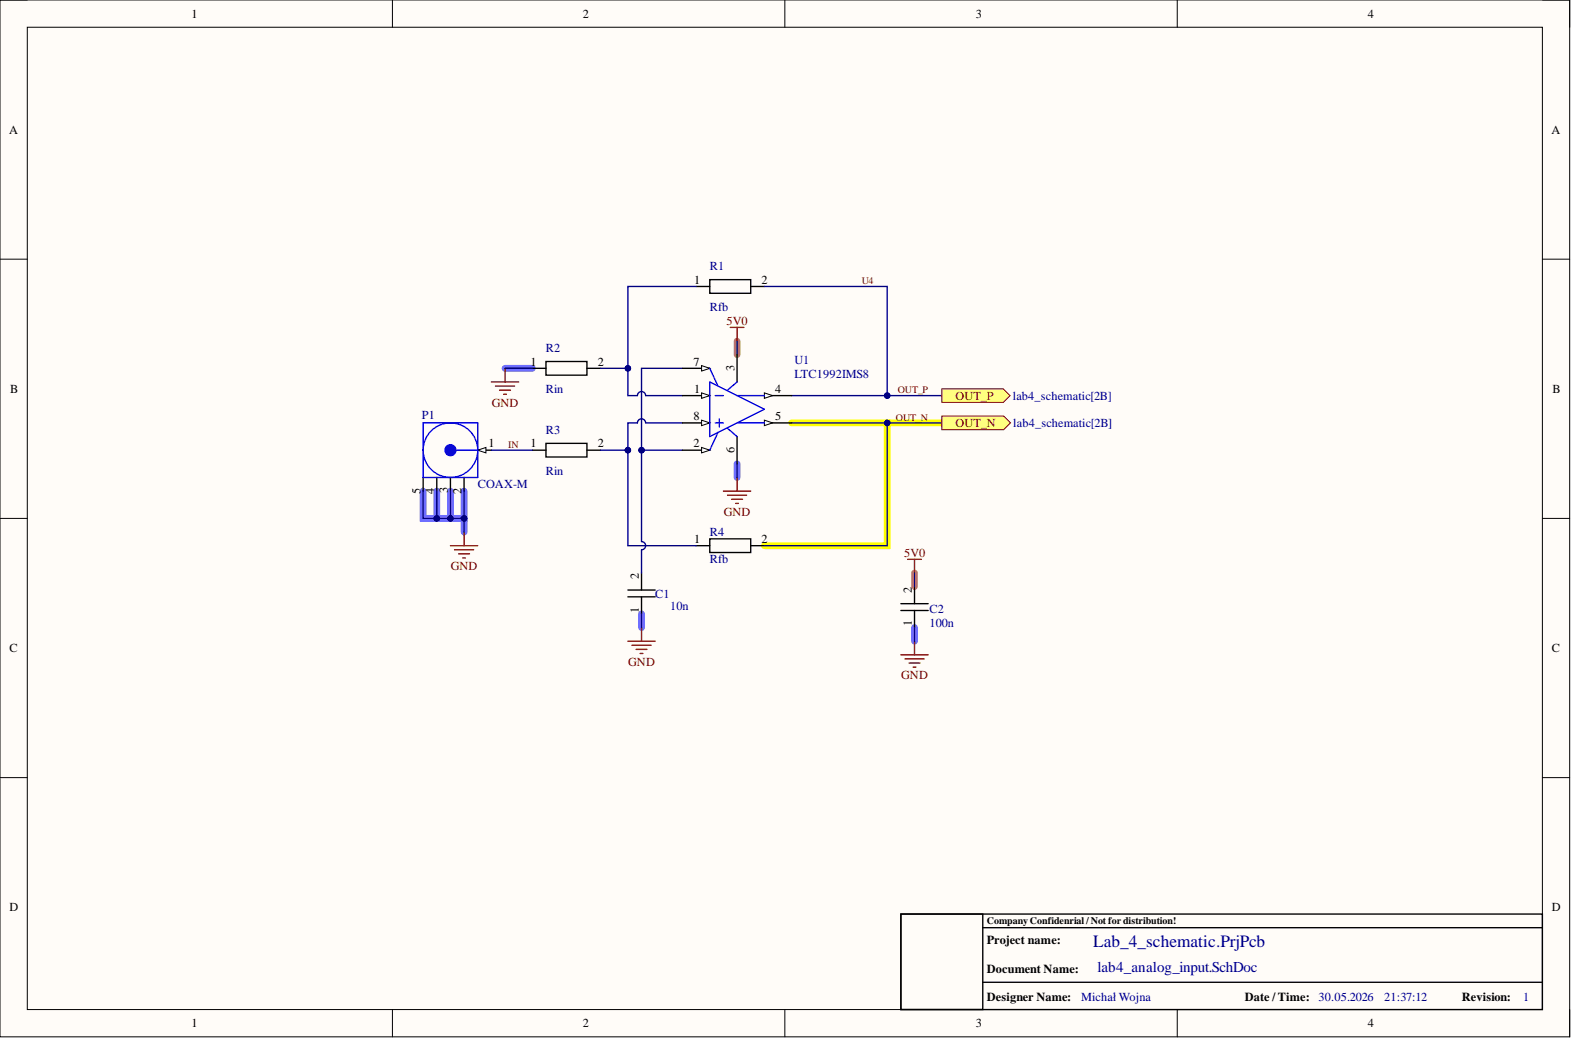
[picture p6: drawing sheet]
<svg xmlns="http://www.w3.org/2000/svg" width="292mm" height="193mm" viewBox="0 0 292 193" stroke-linecap="round" stroke-linejoin="round" font-family="sans-serif">
<path d="M0 0h291.9v192.8h-291.9z" fill-rule="evenodd" fill="#fffcf8"/>
<path d="M0 0h291.9v192.8h-291.9z" fill="none" stroke="#000" stroke-width=".19"/>
<path d="M5.1 5.1h281.7v182.6h-281.7z" fill-rule="evenodd" fill="#fffcf8"/>
<g fill="none" stroke="#000" stroke-width=".19">
<path d="M0 0h5.1M73 0v5.1M145.9 0v5.1M218.9 0v5.1M286.8 0h5.1v5.1M5.1 5.1h281.7v182.6h-281.7zM0 48.2h5.1M286.8 48.2h5.1M0 96.4h5.1M286.8 96.4h5.1M0 144.6h5.1M286.8 144.6h5.1"/>
<path d="M73 187.7v5.1M145.9 187.7v5.1M218.9 187.7v5.1M291.9 187.7v5.1"/>
</g>
<path d="M137 63.4v2.5M170 106.5v2.6" fill="none" stroke="#ff6e6e" stroke-width="1.3"/>
<path d="M93.9 68.5h5.1M78.7 91.3v5.1h7.6v-5.1M81.2 91.3v5.1M83.8 91.3v5.1M86.3 96.4v2.5M137 86.2v2.6M119.3 114.1v2.6M170 116.7v2.5" fill="none" stroke="#6e6eff" stroke-width="1.3"/>
<path d="M147.2 78.6h17.8v22.8h-22.9M165 78.6h10.1" fill="none" stroke="#ff0" stroke-width="1.3"/>
<path d="M167.5 169.9h119.3v17.8h-119.3zM167.5 169.9h15.2v17.8h-15.2zM182.7 172.5h104.1M182.7 182.6h104.1" fill="none" stroke="#000" stroke-width=".25"/>
<g fill="none" stroke="#800000" stroke-width=".25">
<path d="M91.4 71h5M92.1 71.8h3.6M92.9 72.5h2M93.6 73.3h.6M93.9 68.5v2.5M135.8 60.9h2.5M137 60.9v2.5M86.3 98.9v2.5M134.5 91.3h5.1M135.3 92.1h3.5M136 92.8h2.1M136.8 93.6h.5"/>
<path d="M137 88.8v2.5M83.8 101.4h5M84.5 102.2h3.6M85.3 103h2M86 103.7h.5M116.7 119.2h5.1M117.5 120h3.6M119.3 116.7v2.5M118.3 120.7h2M119 121.5h.5"/>
</g>
<path d="M126.9 68.5h-7.6v15.2h7.6M137 63.4v2.5M137 86.2v2.6" fill="none" stroke="#000080" stroke-width=".25"/>
<circle cx="119.3" cy="83.7" r=".51" fill="#000080"/>
<circle cx="119.3" cy="83.7" r=".51" fill="none" stroke="#000080" stroke-width=".19"/>
<path d="M129.4 101.4h2.6M132 100.2h7.6v2.5h-7.6zM139.6 101.4h2.5" fill="none" stroke="#000" stroke-width=".25"/>
<path d="M126.9 78.6h-6.9a.76 .76 0 0 0-.7-.7 .76 .76 0 0 0-.8 .7h-1.8v22.8h12.7" fill="none" stroke="#000080" stroke-width=".25"/>
<circle cx="116.7" cy="83.7" r=".51" fill="#000080"/>
<circle cx="116.7" cy="83.7" r=".51" fill="none" stroke="#000080" stroke-width=".19"/>
<path d="M165 78.6h10.1" fill="none" stroke="#000080" stroke-width=".25"/>
<circle cx="165" cy="78.6" r=".51" fill="#000080"/>
<circle cx="165" cy="78.6" r=".51" fill="none" stroke="#000080" stroke-width=".19"/>
<path d="M147.2 73.5h27.9" fill="none" stroke="#000080" stroke-width=".25"/>
<circle cx="165" cy="73.5" r=".51" fill="#000080"/>
<circle cx="165" cy="73.5" r=".51" fill="none" stroke="#000080" stroke-width=".19"/>
<path d="M129.4 53.3h2.6M132 52h7.6v2.5h-7.6zM139.6 53.3h2.5" fill="none" stroke="#000" stroke-width=".25"/>
<path d="M129.4 53.3h-12.7v20.2h1.8a.76 .76 0 0 1 .8-.7 .76 .76 0 0 1 .7 .7h6.9" fill="none" stroke="#000080" stroke-width=".25"/>
<circle cx="116.7" cy="68.5" r=".51" fill="#000080"/>
<circle cx="116.7" cy="68.5" r=".51" fill="none" stroke="#000080" stroke-width=".19"/>
<path d="M116.7 111h5.1M116.7 109.7h5.1M119.3 106.5v3.2M119.3 111v3.1" fill="none" stroke="#000" stroke-width=".25"/>
<path d="M119.3 83.7v17a.76 .76 0 0 1 .7 .7 .76 .76 0 0 1-.7 .8v4.3" fill="none" stroke="#000080" stroke-width=".25"/>
<circle cx="119.3" cy="83.7" r=".51" fill="#000080"/>
<circle cx="119.3" cy="83.7" r=".51" fill="none" stroke="#000080" stroke-width=".19"/>
<path d="M111.7 68.5h5M119.3 114.1v2.6" fill="none" stroke="#000080" stroke-width=".25"/>
<path d="M99 68.5h2.5M101.5 67.2h7.6v2.5h-7.6zM109.1 68.5h2.6M99 83.7h2.5M101.5 82.4h7.6v2.6h-7.6zM109.1 83.7h2.6" fill="none" stroke="#000" stroke-width=".25"/>
<circle cx="116.7" cy="68.5" r=".51" fill="#000080"/>
<circle cx="116.7" cy="68.5" r=".51" fill="none" stroke="#000080" stroke-width=".19"/>
<path d="M111.7 83.7h5" fill="none" stroke="#000080" stroke-width=".25"/>
<circle cx="116.7" cy="83.7" r=".51" fill="#000080"/>
<circle cx="116.7" cy="83.7" r=".51" fill="none" stroke="#000080" stroke-width=".19"/>
<path d="M93.9 68.5h5.1" fill="none" stroke="#000080" stroke-width=".25"/>
<path d="M78.7 88.8v2.5" fill="none" stroke="#000" stroke-width=".25"/>
<circle cx="83.7" cy="83.7" r="5.1" fill="none" stroke="#00f" stroke-width=".25"/>
<circle cx="83.8" cy="83.7" r="1.02" fill="#00f"/>
<circle cx="83.8" cy="83.7" r="1.02" fill="none" stroke="#00f" stroke-width=".25"/>
<path d="M88.8 83.7h2.6" fill="none" stroke="#000" stroke-width=".25"/>
<path d="M88.8 83.7l1.5-.5v1z" fill="#f8fcff"/>
<path d="M88.8 83.7l1.5-.5v1z" fill="none" stroke="#000" stroke-width=".19"/>
<path d="M81.2 88.8v2.5M83.8 88.8v2.5M86.3 88.8v2.5" fill="none" stroke="#000" stroke-width=".25"/>
<path d="M78.7 78.6h10.1v10.2h-10.1zM84.8 83.7h4" fill="none" stroke="#00f" stroke-width=".25"/>
<path d="M78.7 91.3v5.1h7.6v-5.1" fill="none" stroke="#000080" stroke-width=".25"/>
<circle cx="81.2" cy="96.4" r=".51" fill="#000080"/>
<circle cx="81.2" cy="96.4" r=".51" fill="none" stroke="#000080" stroke-width=".19"/>
<circle cx="83.7" cy="96.4" r=".51" fill="#000080"/>
<circle cx="83.7" cy="96.4" r=".51" fill="none" stroke="#000080" stroke-width=".19"/>
<circle cx="86.3" cy="96.4" r=".51" fill="#000080"/>
<circle cx="86.3" cy="96.4" r=".51" fill="none" stroke="#000080" stroke-width=".19"/>
<path d="M83.8 91.3v5.1" fill="none" stroke="#000080" stroke-width=".25"/>
<circle cx="83.7" cy="96.4" r=".51" fill="#000080"/>
<circle cx="83.7" cy="96.4" r=".51" fill="none" stroke="#000080" stroke-width=".19"/>
<path d="M81.2 91.3v5.1" fill="none" stroke="#000080" stroke-width=".25"/>
<circle cx="81.2" cy="96.4" r=".51" fill="#000080"/>
<circle cx="81.2" cy="96.4" r=".51" fill="none" stroke="#000080" stroke-width=".19"/>
<path d="M86.3 96.4v2.5" fill="none" stroke="#000080" stroke-width=".25"/>
<circle cx="86.3" cy="96.4" r=".51" fill="#000080"/>
<circle cx="86.3" cy="96.4" r=".51" fill="none" stroke="#000080" stroke-width=".19"/>
<path d="M175.1 77.4h11.5l1.3 1.2-1.3 1.3h-11.5z" fill-rule="evenodd" fill="#ffff80"/>
<path d="M175.1 77.4h11.5l1.3 1.2-1.3 1.3h-11.5z" fill="none" stroke="#800000" stroke-width=".19"/>
<path d="M175.1 72.3h11.4l1.3 1.2-1.3 1.3h-11.4z" fill-rule="evenodd" fill="#ffff80"/>
<path d="M175.1 72.3h11.4l1.3 1.2-1.3 1.3h-11.4z" fill="none" stroke="#800000" stroke-width=".19"/>
<path d="M142.1 53.3h22.9v20.2M91.4 83.7h7.6" fill="none" stroke="#000080" stroke-width=".25"/>
<circle cx="165" cy="73.5" r=".51" fill="#000080"/>
<circle cx="165" cy="73.5" r=".51" fill="none" stroke="#000080" stroke-width=".19"/>
<path d="M147.2 78.6h17.8v22.8h-22.9" fill="none" stroke="#000080" stroke-width=".25"/>
<circle cx="165" cy="78.6" r=".51" fill="#000080"/>
<circle cx="165" cy="78.6" r=".51" fill="none" stroke="#000080" stroke-width=".19"/>
<path d="M137 65.9v5.1M142.1 78.6h5.1M167.5 113.5h5.1M167.5 112.2h5.1M170 109.1v3.1M170 113.5v3.2" fill="none" stroke="#000" stroke-width=".25"/>
<path d="M168.8 104h2.5M170 104v2.5M170 119.2v2.5M167.5 121.7h5.1M168.3 122.5h3.5M169 123.3h2.1M169.8 124h.5" fill="none" stroke="#800000" stroke-width=".25"/>
<path d="M170 106.5v2.6M170 116.7v2.5" fill="none" stroke="#000080" stroke-width=".25"/>
<path d="M142.1 78.1l1.5 .5-1.5 .5z" fill="#f8fcff"/>
<path d="M142.1 78.1l1.5 .5-1.5 .5z" fill="none" stroke="#000" stroke-width=".19"/>
<path d="M142.1 73.5h5.1" fill="none" stroke="#000" stroke-width=".25"/>
<path d="M142.1 73l1.5 .5-1.5 .6z" fill="#f8fcff"/>
<path d="M142.1 73l1.5 .5-1.5 .6z" fill="none" stroke="#000" stroke-width=".19"/>
<path d="M126.9 83.7h5.1M137 81.2v5" fill="none" stroke="#000" stroke-width=".25"/>
<path d="M135.3 79.6l1.7 1.6" fill="none" stroke="#00f" stroke-width=".25"/>
<path d="M130.4 83.2l1.6 .5-1.6 .5z" fill="#f8fcff"/>
<path d="M130.4 83.2l1.6 .5-1.6 .5z" fill="none" stroke="#000" stroke-width=".19"/>
<path d="M126.9 68.5h5.1" fill="none" stroke="#000" stroke-width=".25"/>
<path d="M130.4 68l1.6 .5-1.6 .5z" fill="#f8fcff"/>
<path d="M130.4 68l1.6 .5-1.6 .5z" fill="none" stroke="#000" stroke-width=".19"/>
<path d="M126.9 78.6h5.1" fill="none" stroke="#000" stroke-width=".25"/>
<path d="M130.4 78.1l1.6 .5-1.6 .5z" fill="#f8fcff"/>
<path d="M130.4 78.1l1.6 .5-1.6 .5z" fill="none" stroke="#000" stroke-width=".19"/>
<path d="M126.9 73.5h5.1" fill="none" stroke="#000" stroke-width=".25"/>
<path d="M130.4 73l1.6 .5-1.6 .6z" fill="#f8fcff"/>
<path d="M130.4 73l1.6 .5-1.6 .6z" fill="none" stroke="#000" stroke-width=".19"/>
<path d="M132 71l10.1 5.1-10.1 5.1zM132 68.5l1.5 3.3M133 73.5h1.5M133 78.6h1.5M133.7 77.9v1.5M137 73.5h5.1M137 78.6h5.1M137 71l-1.7 1.5M133.5 80.4l-1.5 3.3" fill="none" stroke="#00f" stroke-width=".25"/>
<text font-size="3.2" fill="#000080" x="203.3" y="176.1">Lab_4_schematic.PrjPcb</text>
<text font-size="2.8" fill="#000080" x="204" y="180.7">lab4_analog_input.SchDoc</text>
<g font-size="2.3">
<text x="35.6" y="3.3">1</text>
<text x="108.4" y="3.3">2</text>
<text x="181.5" y="3.3">3</text>
<text x="254.3" y="3.3">4</text>
<text x="1.7" y="24.8">A</text>
<text x="288.5" y="24.8">A</text>
<text x="129.1" y="52.7">1</text>
<text x="141.6" y="52.7">2</text>
<text x="98.6" y="68">1</text>
<text x="111.2" y="68">2</text>
<text x="128.9" y="68">7</text>
<text x="136.5" y="69" transform="rotate(-90 136.5 69)">3</text>
<text x="1.9" y="73">B</text>
<text x="129.1" y="73">1</text>
<text x="144.2" y="73">4</text>
<text x="288.6" y="73">B</text>
<text x="90.9" y="83.2">1</text>
<text x="98.6" y="83.2">1</text>
<text x="111.2" y="83.2">2</text>
<text x="128.9" y="83.2">2</text>
<text x="128.9" y="78.1">8</text>
<text x="144.2" y="78.1">5</text>
<text x="136.5" y="84.2" transform="rotate(-90 136.5 84.2)">6</text>
<text x="78.2" y="91.8" transform="rotate(-90 78.2 91.8)">5</text>
<text x="80.7" y="91.9" transform="rotate(-90 80.7 91.9)">4</text>
<text x="83.2" y="91.7" transform="rotate(-90 83.2 91.7)">3</text>
<text x="85.8" y="91.8" transform="rotate(-90 85.8 91.8)">2</text>
<text x="129.1" y="100.9">1</text>
<text x="141.6" y="100.9">2</text>
<text x="118.8" y="107.7" transform="rotate(-90 118.8 107.7)">2</text>
<text x="118.8" y="113.9" transform="rotate(-90 118.8 113.9)">1</text>
<text x="169.5" y="110.2" transform="rotate(-90 169.5 110.2)">2</text>
<text x="169.5" y="116.4" transform="rotate(-90 169.5 116.4)">1</text>
<text x="1.8" y="121.2">C</text>
<text x="288.6" y="121.2">C</text>
<text x="1.8" y="169.4">D</text>
<text x="288.6" y="169.4">D</text>
<text x="183.5" y="175.5">Project name:</text>
<text x="183.5" y="180.8">Document Name:</text>
<text x="35.6" y="191">1</text>
<text x="108.4" y="191">2</text>
<text x="181.5" y="191">3</text>
<text x="183.5" y="186.2">Designer Name:</text>
<text x="231.5" y="186.2">Date / Time:</text>
<text x="254.3" y="191">4</text>
<text x="271.8" y="186.2">Revision:</text>
</g>
<g font-size="2.3" fill="#000080">
<text x="132" y="50.2">R1</text>
<text x="132" y="57.8">Rfb</text>
<text x="101.5" y="65.4">R2</text>
<text x="147.7" y="67.7">U1</text>
<text x="147.7" y="70.2">LTC1992IMS8</text>
<text x="78.4" y="77.9">P1</text>
<text x="101.5" y="73">Rin</text>
<text x="188.3" y="74.3">lab4_schematic[2B]</text>
<text x="101.5" y="80.6">R3</text>
<text x="188.4" y="79.4">lab4_schematic[2B]</text>
<text x="101.5" y="88.3">Rin</text>
<text x="88.8" y="90.8">COAX-M</text>
<text x="132" y="99.7">R4</text>
<text x="132" y="104.7">Rfb</text>
<text x="121.8" y="111.1">C1</text>
<text x="124.6" y="113.4">10n</text>
<text x="172.8" y="114">C2</text>
<text x="172.8" y="116.6">100n</text>
<text x="201" y="186.2">Michał Wojna</text>
<text x="245.2" y="186.2">30.05.2026</text>
<text x="257.3" y="186.2">21:37:12</text>
<text x="283.2" y="186.2">1</text>
</g>
<g font-size="2.3" fill="#800000">
<text x="135.1" y="60.4">5V0</text>
<text x="91.4" y="75.6">GND</text>
<text x="177.7" y="74.3">OUT_P</text>
<text x="177.7" y="79.4">OUT_N</text>
<text x="134.6" y="95.9">GND</text>
<text x="83.8" y="106">GND</text>
<text x="168.1" y="103.5">5V0</text>
<text x="116.8" y="123.8">GND</text>
<text x="167.6" y="126.3">GND</text>
</g>
<g font-size="1.9" fill="#800000">
<text x="160.2" y="52.8">U4</text>
<text x="166.9" y="73.1">OUT_P</text>
<text x="94.5" y="83.3">IN</text>
<text x="166.6" y="78.2">OUT_N</text>
</g>
<text font-size="1.9" x="183.5" y="171.8">Company Confidenrial /Not for distribution!</text>
</svg>
